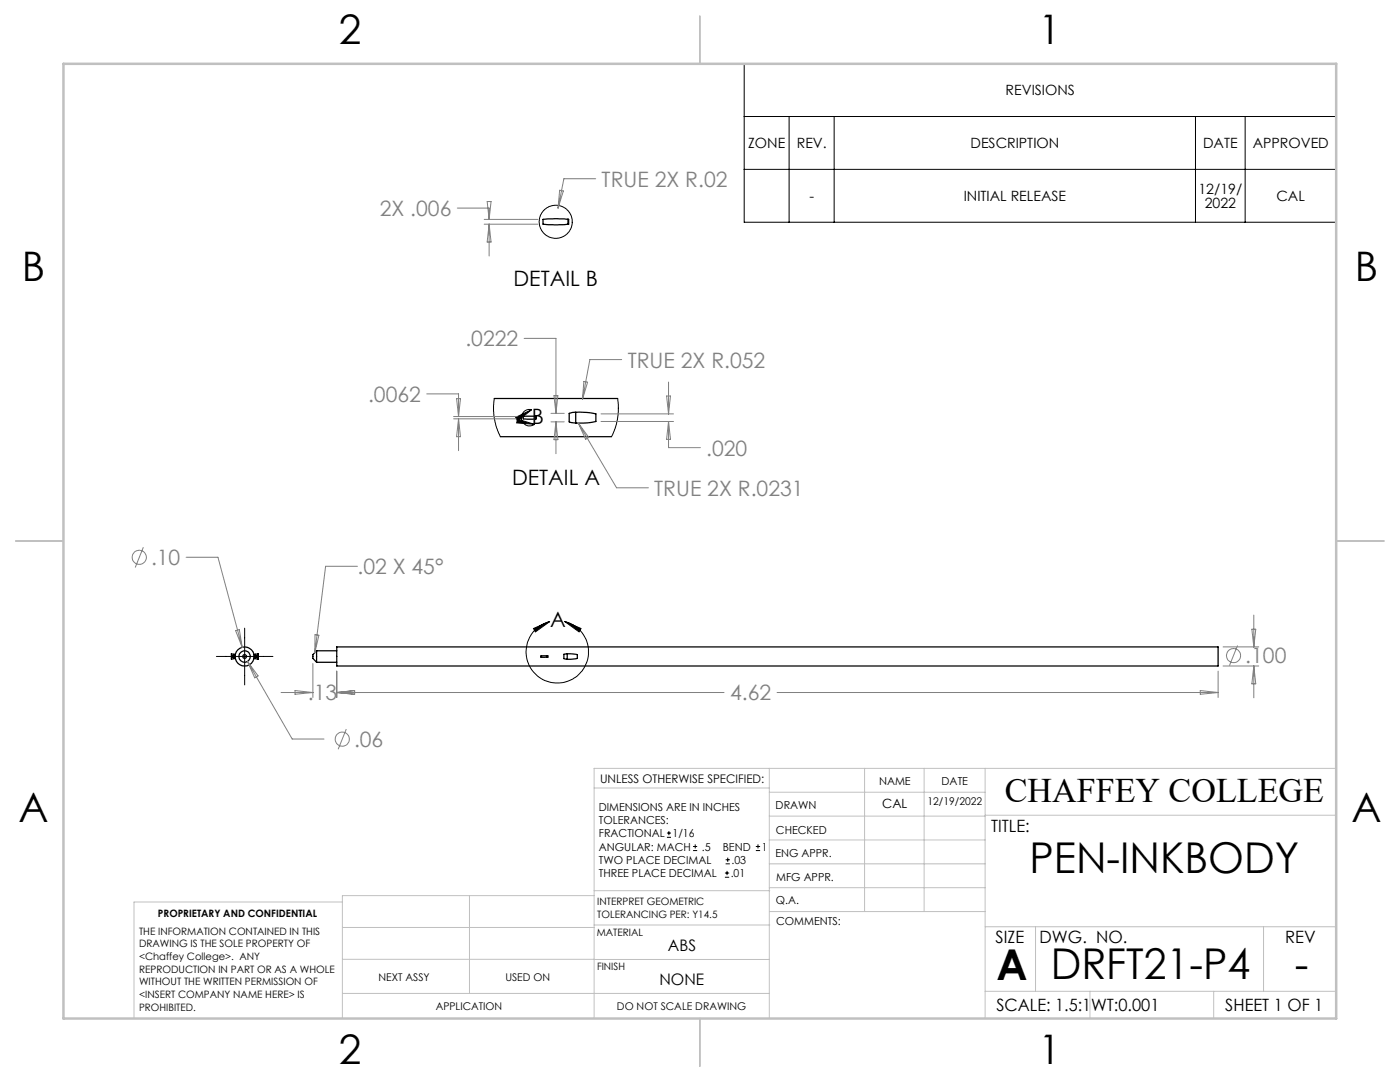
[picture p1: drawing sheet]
<svg xmlns="http://www.w3.org/2000/svg" width="279mm" height="216mm" viewBox="0 0 279 216" stroke-linecap="round" stroke-linejoin="round" font-family="sans-serif">
<g fill="none" stroke="#000" stroke-width=".25">
<path d="M113.3 43.7l-2.6-.1-2.3 .2v.9l.1 .1 2.2 .1 2.6-.1M113.3 43.7v1.1M113.3 43.7l.2 .1v.9l-.2 .1M98.6 79.5h24.7M99.9 87.1h22.1M106.9 83.1h-2.5v.5h.2h2.3M106.9 83.1v.5M114.9 82.3h2.3l1.7 .3v1.5l-1.7 .3h-2.3M114.9 82.3l-1.3 .2v1.7l1.3 .2M114.9 82.3v2.1M46.7 130.6l-.5-.1v1l.5-.1M46.7 130.6v.3"/>
<path d="M46.7 131.1v.3M46.7 130.6h.3M46.9 130.9l-.5-.1v.4l.5-.1M47 131.4h-.3M50.7 131.4h.2M50.7 130.9l.5-.1v.4l-.5-.1M50.9 131.4l.6 .2M50.9 130.6h-.2M50.9 130.6v.3M50.9 131.1v.3M51.5 130.5l-.6 .1M51.5 130.5h.1"/>
<path d="M51.5 130.5v1.1M51.5 131.6h.1M63.2 129.9v2.3M63.2 129.9l-.8 .7v.8l.8 .8M63.2 129.9h4M63.2 132.2h4M67.2 129.1h175.9v3.8h-175.9zM109.2 130.9l-.7-.1a.39 .39 0 0 0-.6 .3h1.3M109.2 131.1h.1M109.2 130.9h.1M109.2 130.9v.2M113.2 130.5l2 .1v.8l-2 .2"/>
<path d="M113.2 130.5l-.7 .1v.8l.7 .2M113.2 130.5v1.1"/>
<circle cx="48.8" cy="131" r="1.13"/>
<circle cx="48.8" cy="131" r=".39"/>
<circle cx="48.8" cy="131" r="1.9"/>
</g>
<g fill="none" stroke="#000" stroke-width=".2">
<path d="M148.5 12.7h118.2v31.6h-118.2zM148.5 23.2h118.2M148.5 33.8h118.2M157.5 23.2v21.1M166.5 23.2v21.1M238.6 23.2v21.1M248.5 23.2v21.1M98.6 79.5l-.1 1.4 .1 2.5 .5 2 .8 1.7M123.3 79.5l.1 2.7-.2 1.5-.5 1.9-.7 1.5M102.9 83.3l3.2-1.6-2.8 2.3zM103.3 83.6l3.4 1.1-3.6-.3zM106.1 81.7a1.65 1.65 0 0 0-2 2 1.65 1.65 0 0 0 2.6 1"/>
<path d="M43.2 131h11.3M48.8 125.3v11.4M106.5 125.4l3.2-1.4-2.8 2.1zM109.7 124a6.2 6.2 0 0 0-3.6 9.6 6.2 6.2 0 0 0 10.2 0 6.2 6.2 0 0 0-3.6-9.6M112.7 124l3.3 1.4-.4 .7zM133.1 167.1h.8M133.1 166.2h.8M133.5 165.8v.9M138.3 169.7h.8M138.3 168.9h.8M138.7 168.5v.8M144.7 175h.8"/>
<path d="M144.7 174.2h.8M144.8 172.4h.9M144.8 171.6h.9M145.1 173.8v.8M145.2 171.1v.9M150.8 169.7h.9M150.8 168.9h.9M151.3 168.5v.8"/>
<circle cx="110.9" cy="44.3" r="3.3"/>
</g>
<g fill="none" stroke="#808080" stroke-width=".2">
<path d="M111.7 38l.7 .1-1 3.4zM118.9 35.7h-6.4l-1.1 5.8M91.3 41.5h6.3v2.3M96.6 43.8h10.8M96.6 44.7h10.8M97.2 40.2h.8l-.4 3.6zM97.6 44.7v6.4M97.6 44.7l.4 3.6h-.8zM85.2 78.6h6.3v4.5M91.1 79.6h.8l-.4 3.5zM104.6 67.5h6.3v15M110.6 79h.7l-.4 3.5z"/>
<path d="M116.5 76.1l.8 .2-1.1 3.4zM124.1 71.8h-6.4l-1.5 7.9M133 79h.8l-.4 3.6zM133.4 76.2v6.4M90.5 83.1h12.9M90.5 83.6h12.9M91.5 83.6v6.3M91.5 83.6l.4 3.5h-.8zM110 84.2h2.6M110 82.5h2.6M110.9 84.2v6.3M110.9 84.2l.4 3.5h-.7z"/>
<path d="M115.4 84.4l7.6 12.9h6.4M115.4 84.4l2.1 2.9-.6 .4zM119.9 82.6h14.5M119.9 84.1h14.5M133.4 84.1v5.2h6.4M133.4 84.1l.4 3.6h-.8zM28.6 109.2l-1.6 4M37.1 111.2h6.4l4.8 18M71.3 113h-6.3l-2.2 17.2M47 125.8l.8-.2 .5 3.6zM49.4 132l8.9 15.5h6.4M49.4 132l2.1 2.9-.7 .4z"/>
<path d="M56.1 138.2h6.3M58.9 137.8l3.5 .4-3.5 .3zM62.4 132.4v6.8M62.9 126.6l.7 .2-.8 3.4zM67.2 133.9v5.3M67.2 138.2h77.3M67.2 138.2l3.6-.4v.7zM155.1 138.2h88M239.5 137.8l3.6 .4-3.6 .3zM243.1 133.9v5.3M244.1 129.1h7.1M244.1 132.9h7.1"/>
<path d="M247 128.8l-1.6 4M249.8 125.6h.8l-.4 3.5zM250.2 122.7v6.4M250.2 132.9v6.3M250.2 132.9l.4 3.6h-.8zM69.1 145.5l-1.6 4"/>
<circle cx="27.8" cy="111.2" r="1.41"/>
<circle cx="246.2" cy="130.8" r="1.4"/>
<circle cx="68.3" cy="147.5" r="1.41"/>
</g>
<g fill="none" stroke="#c0c0c0" stroke-width=".2">
<path d="M118.6 157.2h34.9M153.5 153.3v49.9M153.5 158.1h43.1M172.5 153.3v28.6M184.4 153.3v28.6M196.6 153.3v49.9M266.7 153.3h-148.1v49.9M68.3 180h-41.6v23.2M93.7 178.7v19.5M118.6 178.7h-50.3v24.5M118.6 177.7h35M153.5 167.6h43.1"/>
<path d="M153.5 162.8h43.1M153.5 172.4h43.1M153.5 177.1h43.1M196.6 162.7h70.1M68.3 198.2h85.2M68.3 191.4l85.2 .1M68.3 185.1h50.3M118.6 184.6h35M153.6 181.9h43M196.6 197.8h70.1M196.6 184.9h70.1M206.7 184.9v12.9"/>
<path d="M217.5 197.8v5.4M242.2 197.8v5.4M252.2 184.9v12.9"/>
</g>
<path d="M139.7 3.2v9.5M3.1 107.9h9.6M266.7 107.9h9.5M139.7 203.2v9.6" fill="none" stroke="#c0c0c0" stroke-width=".25"/>
<path d="M12.7 12.7h254v190.5h-254z" fill="none" stroke="#c0c0c0" stroke-width=".5"/>
<path d="M106.5 125.4l3.2-1.4-2.8 2.1zM112.7 124l3.3 1.4-.4 .7zM102.9 83.3l3.2-1.6-2.8 2.3zM103.3 83.6l3.4 1.1-3.6-.3z" fill="#000"/>
<g font-size="8.5">
<text x="205.5" y="174.2">PEN-INKBODY</text>
<text x="198.9" y="195.5">A</text>
<text x="209.7" y="195.4">DRFT21-P4</text>
<text x="258.4" y="195.4">-</text>
</g>
<g font-size="8.1">
<text x="67.6" y="8.9">2</text>
<text x="207.3" y="8.9">1</text>
<text x="4.4" y="56.1">B</text>
<text x="270.4" y="56.1">B</text>
<text x="3.7" y="164.1">A</text>
<text x="269.7" y="164.1">A</text>
<text x="67.6" y="212.4">2</text>
<text x="207.3" y="212.4">1</text>
</g>
<text font-size="6.9" x="200.5" y="160.1">CHAFFEY COLLEGE</text>
<g font-size="4.2" fill="#808080">
<text x="120.1" y="37.2">TRUE 2X R.02</text>
<text x="75.8" y="43.1">2X .006</text>
<text x="92.9" y="69.1">.0222</text>
<text x="125.3" y="73.3">TRUE 2X R.052</text>
<text x="73.4" y="80.2">.0062</text>
<text x="140.9" y="90.9">.020</text>
<text x="130.6" y="98.9">TRUE 2X R.0231</text>
<text x="30.1" y="112.7">.10</text>
<text x="71.3" y="114.6">.02 X 45°</text>
<text x="248.5" y="132.4">.100</text>
<text x="61.5" y="139.8">.13</text>
<text x="145.7" y="139.8">4.62</text>
<text x="70.7" y="149">.06</text>
</g>
<g font-size="4.2">
<text x="102.5" y="57">DETAIL B</text>
<text x="106.1" y="84.5">B</text>
<text x="102.2" y="96.8">DETAIL A</text>
<text x="109.8" y="125.1">A</text>
</g>
<g font-size="3.4">
<text x="197.8" y="166">TITLE:</text>
<text x="198.7" y="188.1">SIZE</text>
<text x="207.5" y="188.1">DWG. NO.</text>
<text x="256.5" y="188.2">REV</text>
<text x="198.8" y="201.7">SCALE: 1.5:1</text>
<text x="217.7" y="201.8">WT:0.001</text>
<text x="244.5" y="201.7">SHEET 1 OF 1</text>
</g>
<g font-size="3.2">
<text x="133.3" y="189.8">ABS</text>
<text x="131.6" y="196.6">NONE</text>
</g>
<g font-size="2.8">
<text x="200.7" y="19">REVISIONS</text>
<text x="149.3" y="29.6">ZONE</text>
<text x="159" y="29.6">REV.</text>
<text x="193.7" y="29.6">DESCRIPTION</text>
<text x="240.1" y="29.6">DATE</text>
<text x="250" y="29.6">APPROVED</text>
<text x="161.5" y="40.1">-</text>
<text x="192.3" y="40.1">INITIAL RELEASE</text>
<text x="239.2" y="38.7">12/19/</text>
<text x="240.4" y="41.5">2022</text>
<text x="254.8" y="40.1">CAL</text>
</g>
<text font-size="2.5" x="176.1" y="161.3">CAL</text>
<text font-size="2.4" x="119.8" y="156.2">UNLESS OTHERWISE SPECIFIED:</text>
<g font-size="2.2">
<text x="119.5" y="161.8">DIMENSIONS ARE IN INCHES</text>
<text x="154.8" y="161.4">DRAWN</text>
<text x="175.4" y="156.6">NAME</text>
<text x="187.9" y="156.7">DATE</text>
<text x="119.5" y="164.4">TOLERANCES:</text>
<text x="119.5" y="167.1">FRACTIONAL</text>
<text x="134.2" y="167.1">1/16</text>
<text x="154.9" y="166.3">CHECKED</text>
<text x="119.5" y="172.4">TWO PLACE DECIMAL</text>
<text x="119.5" y="169.7">ANGULAR: MACH</text>
<text x="140.1" y="169.7">.5</text>
<text x="144.2" y="169.7">BEND</text>
<text x="146" y="172.4">.03</text>
<text x="152" y="169.7">1</text>
<text x="154.8" y="171">ENG APPR.</text>
<text x="119.5" y="175">THREE PLACE DECIMAL</text>
<text x="145.8" y="175">.01</text>
<text x="154.9" y="175.7">MFG APPR.</text>
<text x="154.9" y="180.4">Q.A.</text>
<text x="154.9" y="184.6">COMMENTS:</text>
</g>
<g font-size="2.1">
<text x="185.1" y="160.6">12/19/2022</text>
<text x="75.5" y="195.7">NEXT ASSY</text>
<text x="100.9" y="195.7">USED ON</text>
<text x="86.9" y="201.5">APPLICATION</text>
<text x="123.1" y="201.6">DO NOT SCALE DRAWING</text>
</g>
<g font-size="2">
<text x="31.5" y="182.9">PROPRIETARY AND CONFIDENTIAL</text>
<text x="119.2" y="180.6">INTERPRET GEOMETRIC</text>
<text x="119.2" y="183.1">TOLERANCING PER: Y14.5</text>
<text x="27.8" y="186.5">THE INFORMATION CONTAINED IN THIS</text>
<text x="27.8" y="189">DRAWING IS THE SOLE PROPERTY OF</text>
<text x="27.8" y="191.6">&lt;Chaffey College&gt;. ANY</text>
<text x="119.1" y="186.7">MATERIAL</text>
<text x="27.8" y="194.1">REPRODUCTION IN PART OR AS A WHOLE</text>
<text x="27.8" y="196.6">WITHOUT THE WRITTEN PERMISSION OF</text>
<text x="119.1" y="193.5">FINISH</text>
<text x="27.8" y="199.1">&lt;INSERT COMPANY NAME HERE&gt; IS</text>
<text x="27.8" y="201.7">PROHIBITED.</text>
</g>
</svg>
